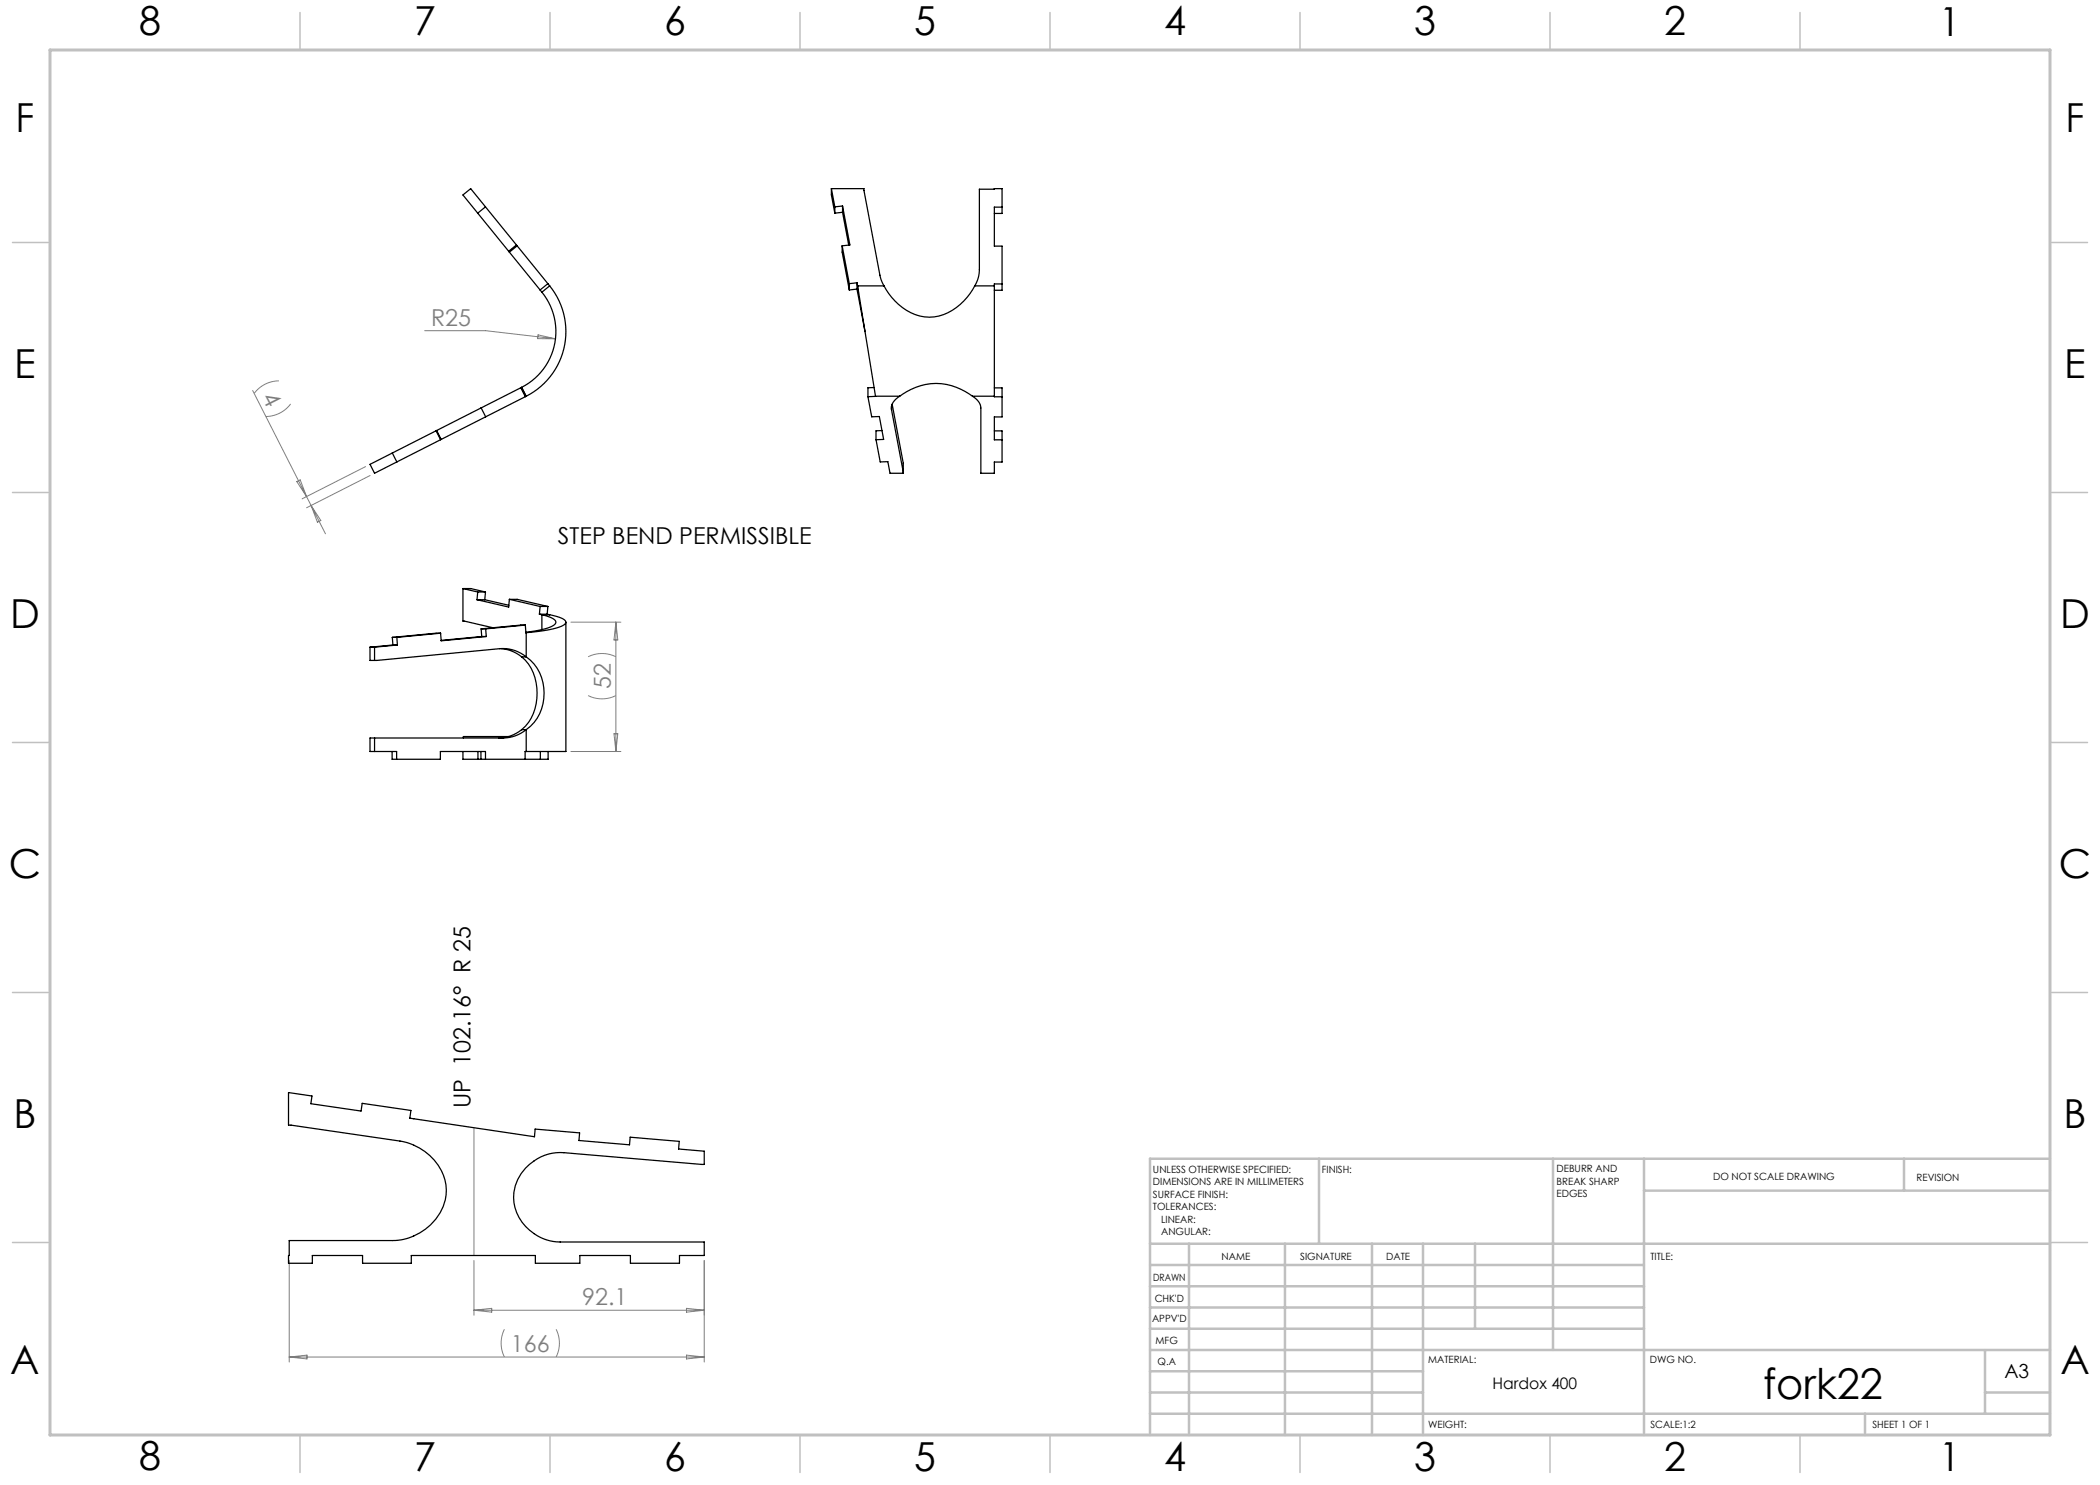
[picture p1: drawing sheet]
<svg xmlns="http://www.w3.org/2000/svg" width="420mm" height="297mm" viewBox="0 0 420 297" stroke-linecap="round" stroke-linejoin="round" font-family="sans-serif">
<g fill="none" stroke="#808080" stroke-width=".2">
<path d="M50.5 78.1l14.6 28.7M55.8 76.2a6.2 6.2 0 0 0-5 2.5M84.9 66.1h12.2l14 1.7M107.6 67l3.5 .8-3.6-.1zM58.1 80.8a6.2 6.2 0 0 1-4.9 2.5M59.4 96.3l.6-.3 1.3 3.3zM73.1 93.3l-12.7 6.5M74 95.1l-12.7 6.5M62.2 101.1l2 3-.7 .3zM114.2 124.4h10M117.6 139.1a6.2 6.2 0 0 0 5.6 0M117.6 131.4a6.2 6.2 0 0 1 5.6 0"/>
<path d="M123.2 124.4v25.9M123.2 124.4l.4 3.6h-.8zM114.2 150.3h10M122.8 146.7h.8l-.4 3.6zM94.8 225.5v25.6M57.8 252.1v20.3M94.8 252.1v10.9M140.8 252.1v20.3M57.8 271.4h83M57.8 271.4l3.6-.4v.8zM94.8 262h46M94.8 262l3.5-.3v.7z"/>
<path d="M100.9 265.9a6.2 6.2 0 0 0 0 5.5M111.2 265.9a6.2 6.2 0 0 1 0 5.5M137.3 271l3.5 .4-3.5 .4zM137.3 261.7l3.5 .3-3.5 .4z"/>
</g>
<path d="M410 231.8v55.2h-187.2" fill="none" stroke="#c0c0c0" stroke-width=".2"/>
<g fill="none" stroke="#c0c0c0" stroke-width=".5">
<path d="M263.8 231.8v17M310.6 231.8v38.2M328.8 231.8v55.2M328.8 238.1h81.2M380.8 231.8v6.3M410 231.8h-180v55.2M230 248.8h180M230 257.3h98.8M230 253h98.8M237.8 248.8v38.2M257 248.8v38.2M274.4 248.8v38.2"/>
<path d="M284.6 248.8v38.2M295 248.8v17M230 265.8h98.8M230 261.5h98.8M230 278.5h54.6M230 274.3h54.6M230 270h180M397 278.5h13M397 270v12.8M230 282.8h180M373 282.8v4.2"/>
</g>
<g fill="none" stroke="#c0c0c0" stroke-width=".3">
<path d="M60 2.5v7.5M110 2.5v7.5M160 2.5v7.5M210 2.5v7.5M260 2.5v7.5M310 2.5v7.5M360 2.5v7.5M2.5 48.5h7.5M410 48.5h7.5M2.5 98.5h7.5M410 98.5h7.5M2.5 148.5h7.5"/>
<path d="M410 148.5h7.5M2.5 198.5h7.5M410 198.5h7.5M2.5 248.5h7.5M410 248.5h7.5M60 287v7.5M110 287v7.5M160 287v7.5M210 287v7.5M260 287v7.5M310 287v7.5M360 287v7.5"/>
</g>
<path d="M10 10h400v277h-400z" fill="none" stroke="#c0c0c0" stroke-width=".6"/>
<g fill="none" stroke="#000" stroke-width=".25">
<path d="M166.3 37.7h6.5l3.2 17.3 .3 1.1 .5 1.1M166.3 37.7l.7 3.7M166.3 37.7v1.3l.7 3.6M95.5 42.6l-2.9-3.6 1.5-1.3 15.8 19.5M95.5 42.6l12.9 15.8M97.1 41.4l-1.6 1.2M103.3 49l-1.6 1.3M103.4 49.2l-1.5 1.2M108.4 58.4a12.5 12.5 0 0 1-4.1 19.1M109.6 56.7l-1.6 1.3M109.9 57.2a14.5 14.5 0 0 1-4.7 22M109.9 57.2l-1.5 1.2"/>
<path d="M167 41.4v1.2M168.4 49.2l1.5 7.5M168.4 49.2v1.2l1.5 7.6M168.5 41.2l1.5 7.8-1.6 .2M168.5 41.2l-1.5 .2M168.5 42.5l1.2 6.5M168.5 41.2v1.3M168.5 42.5l-1.5 .1M169.9 56.7v1.3M171.4 56.6l.1 .6M171.4 56.6l-1.5 .1M171.4 57.8l.1 .6"/>
<path d="M171.4 56.6v1.2M171.4 57.8l-1.5 .2M171.5 57.2l3.6 22M171.5 58.4l1.5 7.9M171.5 57.2h5.3M171.5 57.2v1.2M176.8 57.2a11 11 0 0 0 9.1 6.2 11 11 0 0 0 9.1-6.2M195 57.2h3.9M198.9 57.2v22M198.9 42.7h1.5v-5l-4.5 .1v16.1a6.3 6.3 0 0 1-.9 3.3M200.4 41.4h-1.5v7.8h1.5v8.9h-1.5M200.4 56.8h-1.5v.4"/>
<path d="M104.2 77.6l.9 1.7M104.3 77.5l.9 1.8M104.3 77.5l.9 1.7M104.3 77.5l-30.3 15.4 .9 1.8 30.3-15.4M105.2 79.2v.1M173.6 79.3l.7 4.1 1.6-.1 .8 4.6h-1.5M174.8 77.5l-1.2 .1v1.7M175.1 79.2h4.8M175.1 79.2l-1.5 .1M179.9 79.2a11.6 11.6 0 0 1 14.6 0M179.9 79.2a2.82 2.82 0 0 0-1.6 2.7M194.5 79.2a2.99 2.99 0 0 1 1.7 2.4v13.1h2.7v-2.3h1.5v-6.2h-1.5"/>
<path d="M194.5 79.2h4.4M198.9 79.2v.2h1.5M198.9 77.6h1.5v5.8h-1.5v4.6h1.5M78.5 90.6l.9 1.8M87.2 86.2l.9 1.7M87.3 86.1l.9 1.8M96.2 81.6l.9 1.8M176.4 86.1l-1.2 .1v1.7M178.3 81.9l2.4 12.5M178.3 81.3v.6M178.4 80.8l2.3 11.8v2.1h-2.7l-.4-2.4-1.6 .1-.8-4.5M92.6 117.7v6.5l6 1.4"/>
<path d="M92.6 117.7l2.9 .7M92.6 117.7h1.5l3 .7M95.4 119.9h1.6M95.5 118.4l-.1 1.5M95.5 118.4h1.6M97 119.9l4.8 1.2M97.1 118.4l-.1 1.5M101.9 119.9l6.1 1.4M101.9 119.9l-.2 1.5-6.3-1.5M101.9 119.9h1.5l6.2 1.4M74 129.4v2.7h1.4l24.5-2.4a7.3 7.3 0 0 1 5.3 1.7M74 129.4h.9"/>
<path d="M74.9 129.4v2.7M78.5 127.5h.9M78.5 127.5l.1 1.5M78.6 129l-4.6 .4M78.6 129h.9M79.4 127.5l.1 1.5M79.5 129l-4.6 .4M88.1 126.6l.1 1.6 9.1-.9M88.1 126.6l-8.7 .9M88.1 126.6l-9.6 .9M96.2 125.8h.9M96.2 125.8l.1 1.5"/>
<path d="M96.3 127.3h1M96.3 127.3l-8.1 .8M97.1 125.8l.2 1.5M100.2 129.7a7.4 7.4 0 0 1 4.1 1.7M104.3 131.4a10 10 0 0 1 2.7 10.4 8.2 8.2 0 0 1-2.7 4.1M104.3 131.4h.9M105.1 125l-8 .8M105.1 125l.1 1.5M105.1 125l-8.9 .8M105.2 131.4a9.2 9.2 0 0 1 0 14.5M105.2 126.5v4.9M107.9 122.8l.5 .2"/>
<path d="M107.9 122.8h1.5M108 121.3l-.1 1.5M108 121.3h1.6M108.4 123a4.7 4.7 0 0 1 2.7 1.2 1.15 1.15 0 0 1-1.1 1.2l-1.8 .6-3 .4M108.4 123h1.5M108.4 123v2.9M109.4 122.8l.5 .2M109.6 121.3l-.2 1.5M109.9 123a5 5 0 0 1 3.2 1.3 1.23 1.23 0 0 1-1.2 1.1l-3.1 .7-3.6 .4M113.2 124.4v25.9h-8M74.9 147.6v2.7M78.4 150.3v1.6h9.7v-1.6h9v1.6"/>
<path d="M92.6 150.3v1.6h17v-1.6M95.6 150.3v1.6M96.2 150.3v1.6M101.7 147.3h-9v.3M104.3 145.9a7.4 7.4 0 0 1-4.6 1.7M104.3 145.9h.9M105.2 145.9a7.4 7.4 0 0 1-4.6 1.7h-26.6v2.7h5.3v1.6M105.2 145.9v4.4M105.2 150.3h-.2v1.6M108.1 150.3v1.6M57.7 218.5l4.7 .7-.2 1.5 10 1.5 .2-1.5 9.8 1.4-.2 1.5 24.8 3.7 .2-1.5 8.9 .8-.1 1.5 10.1 .9 .1-1.6 9.8 .9-.1 1.5 5.1 .4v2.7l-28-2.4a9.4 9.4 0 0 0-10.1 9 9.5 9.5 0 0 0 9.3 8.9h28.8v2.7h-4.9v1.6h-9.8v-1.6h-10.1v1.6h-8.9v-1.6h-24.8v1.6h-9.8v-1.6h-10v1.6h-4.8l.1-4.6h20.8a11.1 11.1 0 0 0 10.6-9.1 10.3 10.3 0 0 0-7.1-10.2l-2.1-.6-22.3-3.2z"/>
</g>
<text font-size="8.5" x="352.6" y="279.7">fork22</text>
<g font-size="8">
<text x="27.8" y="7">8</text>
<text x="82.8" y="7.1">7</text>
<text x="132.8" y="7.1">6</text>
<text x="182.8" y="7.1">5</text>
<text x="232.8" y="7.1">4</text>
<text x="282.8" y="7.1">3</text>
<text x="332.8" y="7.1">2</text>
<text x="387.8" y="7.1">1</text>
<text x="3.1" y="26.3">F</text>
<text x="413.1" y="26.3">F</text>
<text x="2.9" y="75.6">E</text>
<text x="412.9" y="75.6">E</text>
<text x="2" y="125.6">D</text>
<text x="412" y="125.6">D</text>
<text x="1.8" y="175.6">C</text>
<text x="411.8" y="175.6">C</text>
<text x="2.7" y="225.6">B</text>
<text x="412.7" y="225.6">B</text>
<text x="2.1" y="274.9">A</text>
<text x="412.1" y="274.8">A</text>
<text x="27.8" y="294">8</text>
<text x="82.8" y="294.1">7</text>
<text x="132.8" y="294.1">6</text>
<text x="182.8" y="294.1">5</text>
<text x="232.8" y="294.1">4</text>
<text x="282.8" y="294.1">3</text>
<text x="332.8" y="294.1">2</text>
<text x="387.8" y="294.1">1</text>
</g>
<g font-size="4.7" fill="#808080">
<text x="86.2" y="65.1">R25</text>
<text x="52.3" y="79.4" transform="rotate(63 52.3 79.4)">4</text>
<text x="122.2" y="137.8" transform="rotate(-90 122.2 137.8)">52</text>
<text x="116.5" y="261">92.1</text>
<text x="102.2" y="270.4">166</text>
</g>
<g font-size="4.7">
<text x="111.6" y="108.8">STEP BEND PERMISSIBLE</text>
<text x="94.1" y="221.6" transform="rotate(-90 94.1 221.6)">UP 102.16° R 25</text>
</g>
<text font-size="3.9" x="400.9" y="275.5">A3</text>
<text font-size="3.2" x="298.5" y="277.9">Hardox 400</text>
<g font-size="2">
<text x="230.6" y="234.6">UNLESS OTHERWISE SPECIFIED:</text>
<text x="230.6" y="237.1">DIMENSIONS ARE IN MILLIMETERS</text>
<text x="230.6" y="239.6">SURFACE FINISH:</text>
<text x="264.4" y="234.6">FINISH:</text>
<text x="311.3" y="234.5">DEBURR AND</text>
<text x="311.3" y="237">BREAK SHARP</text>
<text x="311.3" y="239.5">EDGES</text>
<text x="342.6" y="236">DO NOT SCALE DRAWING</text>
<text x="383.3" y="236.2">REVISION</text>
<text x="230.6" y="242.1">TOLERANCES:</text>
<text x="232.2" y="244.6">LINEAR:</text>
<text x="232.2" y="247.1">ANGULAR:</text>
<text x="244.3" y="252">NAME</text>
<text x="260" y="251.9">SIGNATURE</text>
<text x="277.2" y="251.9">DATE</text>
<text x="330.1" y="251.9">TITLE:</text>
<text x="230.6" y="256.1">DRAWN</text>
<text x="230.9" y="260.3">CHK'D</text>
<text x="230.4" y="264.4">APPV'D</text>
<text x="231.1" y="268.8">MFG</text>
<text x="231.5" y="273">Q.A</text>
<text x="285.6" y="272.5">MATERIAL:</text>
<text x="330" y="272.5">DWG NO.</text>
<text x="285.6" y="285.5">WEIGHT:</text>
<text x="330.1" y="285.6">SCALE:1:2</text>
<text x="374.5" y="285.6">SHEET 1 OF 1</text>
</g>
</svg>
